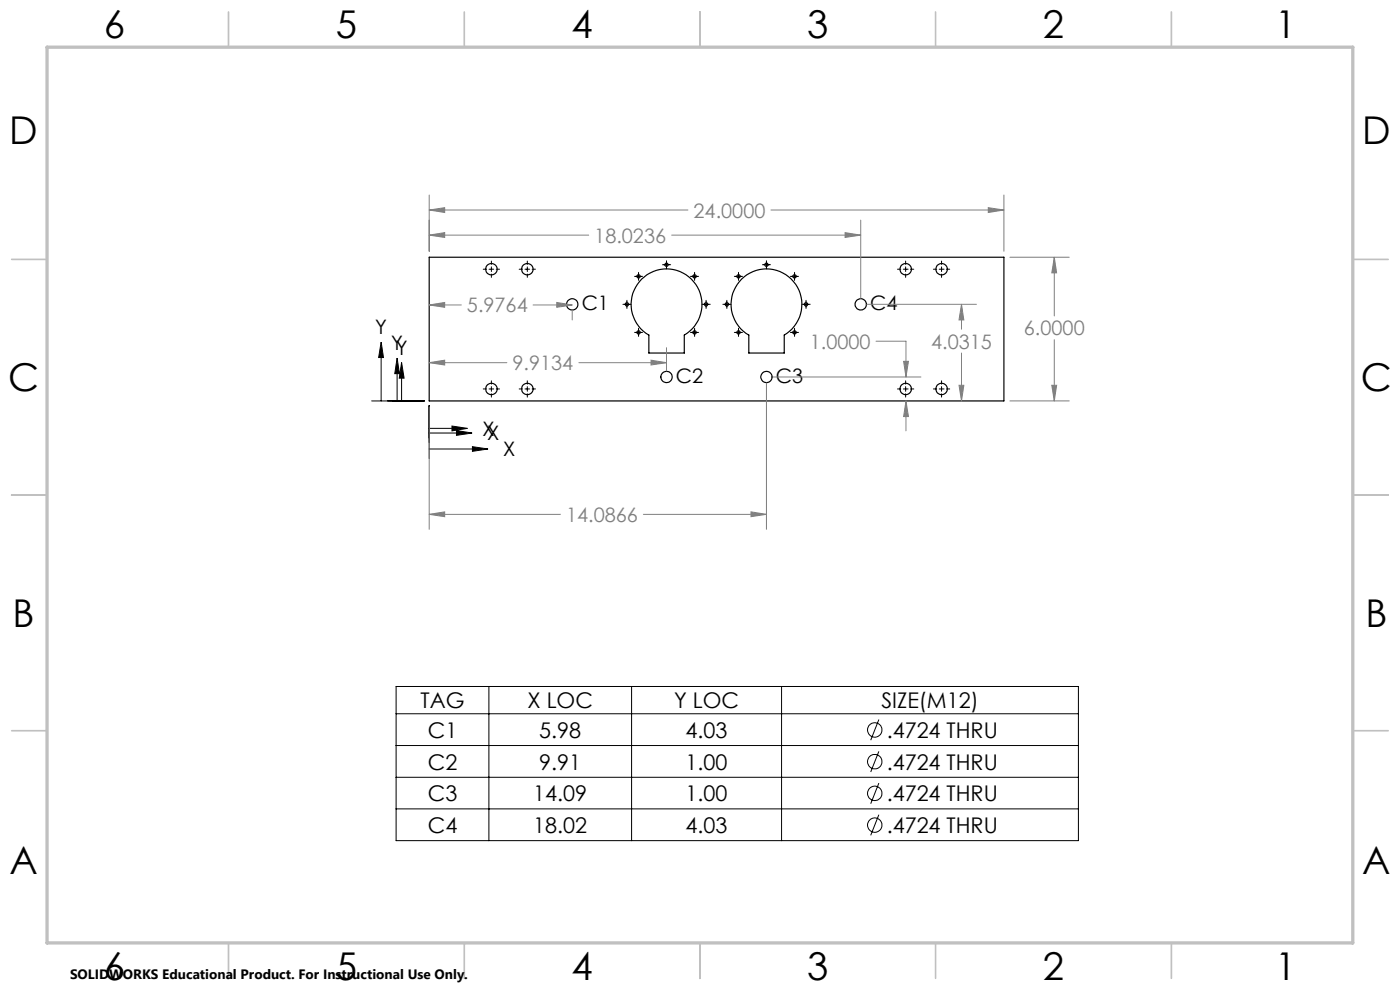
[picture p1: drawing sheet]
<svg xmlns="http://www.w3.org/2000/svg" width="297mm" height="210mm" viewBox="0 0 297 210" stroke-linecap="round" stroke-linejoin="round" font-family="sans-serif">
<g fill="none" stroke="#000" stroke-width=".25">
<path d="M91.1 54.6h121.9v30.4h-121.9zM136.1 59.2a7.5 7.5 0 0 1 11.3 .8 7.5 7.5 0 0 1-2.2 11.1v3.8h-7.5v-3.8a7.5 7.5 0 0 1-1.6-11.9zM157.3 59.2a7.5 7.5 0 0 1 11.3 .8 7.5 7.5 0 0 1-2.2 11.1v3.8h-7.5v-3.8a7.5 7.5 0 0 1-1.6-11.9z"/>
<circle cx="104.3" cy="57.1" r="1.21"/>
<circle cx="111.9" cy="57.1" r="1.21"/>
<circle cx="135.5" cy="58.6" r=".35"/>
<circle cx="141.4" cy="56.2" r=".35"/>
<circle cx="147.3" cy="58.6" r=".35"/>
<circle cx="156.7" cy="58.6" r=".35"/>
<circle cx="162.6" cy="56.2" r=".35"/>
<circle cx="168.5" cy="58.6" r=".34"/>
<circle cx="192.1" cy="57.1" r="1.21"/>
<circle cx="199.8" cy="57.1" r="1.21"/>
<circle cx="121.4" cy="64.6" r="1.2"/>
<circle cx="133" cy="64.6" r=".36"/>
<circle cx="135.5" cy="70.5" r=".35"/>
<circle cx="141.4" cy="80" r="1.2"/>
<circle cx="147.3" cy="70.5" r=".35"/>
<circle cx="149.8" cy="64.6" r=".36"/>
<circle cx="154.2" cy="64.6" r=".35"/>
<circle cx="156.7" cy="70.5" r=".35"/>
<circle cx="162.6" cy="80" r="1.2"/>
<circle cx="168.5" cy="70.5" r=".34"/>
<circle cx="171" cy="64.6" r=".35"/>
<circle cx="182.6" cy="64.6" r="1.2"/>
<circle cx="104.3" cy="82.5" r="1.22"/>
<circle cx="111.9" cy="82.5" r="1.22"/>
<circle cx="192.1" cy="82.5" r="1.21"/>
<circle cx="199.8" cy="82.5" r="1.21"/>
</g>
<g fill="none" stroke="#000" stroke-width=".21">
<path d="M102.5 57.1h.7M103.8 57.1h.9M104.2 55.4v.7M104.2 56.6v1M104.2 58.1v.7M105.3 57.1h.7M110.1 57.1h.7M111.4 57.1h1M111.9 55.4v.7M111.9 56.6v1M111.9 58.1v.7M112.9 57.1h.7"/>
<path d="M134.6 58.6h1.7M135.5 57.8v1.7M140.5 56.2h1.8M141.4 55.3v1.7M146.5 58.6h1.7M147.4 57.8v1.7M155.8 58.6h1.7M156.7 57.8v1.7M161.7 56.2h1.7M162.6 55.3v1.7M167.7 58.6h1.7M168.6 57.8v1.7"/>
<path d="M190.4 57.1h.7M191.6 57.1h1.1M192.1 55.4v.7M192.1 56.6v1M192.1 58.1v.7M193.1 57.1h.8M198 57.1h.7M199.2 57.1h1.1M199.7 55.4v.7M199.7 56.6v1M199.7 58.1v.7M200.8 57.1h.7"/>
<path d="M80.9 72.6l.5 3.2h-1.1zM80.9 75.8v9.2M84.2 79.3v5.7M84.2 75.9l.5 3.4h-1zM85.2 76.9l.5 3.3h-1zM132.2 64.5h1.6M133 63.7v1.7M134.6 70.5h1.7M135.5 69.6v1.8M146.5 70.5h1.7M147.4 69.6v1.8M148.9 64.5h1.8"/>
<path d="M149.8 63.7v1.7M153.4 64.5h1.6M154.2 63.7v1.7M155.8 70.5h1.7M156.7 69.6v1.8M167.7 70.5h1.7M168.6 69.6v1.8M170.1 64.5h1.8M171 63.7v1.7M78.8 85h11.2M85.2 80.2v4.8M91.1 86v11.3"/>
<path d="M91.1 91.9h5.7M91.1 90.9h4.8M91.1 95.2h9.1M95.9 90.4l3.3 .5-3.3 .5zM96.8 91.3l3.4 .6-3.4 .4zM100.2 94.7l3.3 .5-3.3 .5zM102.5 82.5h.7M103.8 82.5h.9M104.2 80.8v.7M104.2 82v1M104.2 83.5v.7M105.3 82.5h.7"/>
<path d="M110.1 82.5h.7M111.4 82.5h1M111.9 80.8v.7M111.9 82v1M111.9 83.5v.7M112.9 82.5h.7M190.4 82.5h.7M191.6 82.5h1.1M192.1 80.8v.7M192.1 82v1M192.1 83.5v.7M193.1 82.5h.8"/>
<path d="M198 82.5h.7M199.2 82.5h1.1M199.7 80.8v.7M199.7 82v1M199.7 83.5v.7M200.8 82.5h.7M84 145.6h144.8v32.7h-144.8zM84 151.4h144.8M84 158.1h144.8M103.7 145.6v32.7M134 145.6v32.7M165.8 145.6v32.7"/>
<path d="M186.4 152.6l-1.7 4.4M186.4 159.4l-1.7 4.4M84 164.9h144.8M84 171.6h144.8M186.4 166.1l-1.7 4.4M186.4 172.8l-1.7 4.4"/>
<circle cx="185.6" cy="154.8" r="1.53"/>
<circle cx="185.6" cy="161.6" r="1.54"/>
<circle cx="185.6" cy="168.3" r="1.53"/>
<circle cx="185.6" cy="175" r="1.53"/>
</g>
<g fill="none" stroke="#808080" stroke-width=".21">
<path d="M91.1 44.5l3.2-.4v1zM91.1 49.9l3.2-.6v1.1zM91.1 41.4v11.9M91.1 44.5h54.8M91.1 49.9h33.8M142.5 49.9h40.1M163.5 44.5h49.5M179.3 49.3l3.3 .6-3.3 .5zM182.6 46.7v16.6M209.7 44.1l3.3 .4-3.3 .6zM213 41.4v11.9M214.2 54.6h12.6"/>
<path d="M223.7 54.6l.5 3.3h-1.1zM223.7 54.6v12.4M91.1 64.7l3.2-.5v1zM91.1 76.9l3.2-.5v1zM91.1 64.7h6.8M91.1 76.9h16.4M113.1 64.7h8.3M118.1 64.2l3.3 .5-3.3 .5zM121.4 65.8v2.1M122.8 76.9h18.6M138.1 76.4l3.3 .5-3.3 .5zM141.4 73.8v4.9"/>
<path d="M163.9 80h31.5M183.9 64.5h23.3M185.8 72.4h6.4v7.6M191.7 76.7h1l-.5 3.3zM204 64.5l.5 3.4h-1.1zM204 64.5v5.3M204 74.9v10.1M223.7 72.1v12.9M91.1 86.3v26M162.6 81.2v31.1M192.2 85l.5 3.4h-1zM192.2 85v6.4"/>
<path d="M203.4 81.7h1.1l-.5 3.3zM214.2 85h12.6M223.1 81.7h1.1l-.5 3.3zM91.1 109.1l3.2-.5v1zM91.1 109.1h27.8M136.5 109.1h26.1M159.3 108.6l3.3 .5-3.3 .5z"/>
</g>
<g fill="none" stroke="#c0c0c0" stroke-width=".35">
<path d="M48.5 2.5v7.5M98.5 2.5v7.5M148.5 2.5v7.5M198.5 2.5v7.5M248.5 2.5v7.5M2.5 55h7.5M287 55h7.5M2.5 105h7.5M287 105h7.5M2.5 155h7.5M287 155h7.5M48.5 200v7.5"/>
<path d="M98.5 200v7.5M148.5 200v7.5M198.5 200v7.5M248.5 200v7.5"/>
</g>
<path d="M10 10h277v190h-277z" fill="none" stroke="#c0c0c0" stroke-width=".7"/>
<path d="M96.8 91.3l3.4 .6-3.4 .4zM84.2 75.9l.5 3.4h-1zM95.9 90.4l3.3 .5-3.3 .5zM85.2 76.9l.5 3.3h-1zM100.2 94.7l3.3 .5-3.3 .5zM80.9 72.6l.5 3.2h-1.1z" fill="#000"/>
<path d="M91.1 44.5l3.2-.4v1zM209.7 44.1l3.3 .4-3.3 .6zM223.1 81.7h1.1l-.5 3.3zM223.7 54.6l.5 3.3h-1.1zM91.1 64.7l3.2-.5v1zM118.1 64.2l3.3 .5-3.3 .5zM138.1 76.4l3.3 .5-3.3 .5zM91.1 76.9l3.2-.5v1zM179.3 49.3l3.3 .6-3.3 .5zM91.1 49.9l3.2-.6v1.1zM159.3 108.6l3.3 .5-3.3 .5zM91.1 109.1l3.2-.5v1zM204 64.5l.5 3.4h-1.1zM203.4 81.7h1.1l-.5 3.3zM192.2 85l.5 3.4h-1zM191.7 76.7h1l-.5 3.3z" fill="#808080"/>
<g font-size="8.1">
<text x="22" y="8">6</text>
<text x="71.2" y="8">5</text>
<text x="121.2" y="8">4</text>
<text x="171.3" y="8">3</text>
<text x="221.3" y="8">2</text>
<text x="270.5" y="8">1</text>
<text x="2" y="30.5">D</text>
<text x="289" y="30.5">D</text>
<text x="1.7" y="83">C</text>
<text x="288.7" y="83">C</text>
<text x="2.7" y="133">B</text>
<text x="289.7" y="133">B</text>
<text x="2" y="185.5">A</text>
<text x="289" y="185.5">A</text>
<text x="22" y="208">6</text>
<text x="71.2" y="208">5</text>
<text x="121.2" y="208">4</text>
<text x="171.3" y="208">3</text>
<text x="221.3" y="208">2</text>
<text x="270.5" y="208">1</text>
</g>
<g font-size="4.6">
<text x="89.2" y="150.2">TAG</text>
<text x="111.9" y="150.2">X LOC</text>
<text x="143" y="150.2">Y LOC</text>
<text x="187" y="150.2">SIZE(M12)</text>
<text x="90.8" y="156.6">C1</text>
<text x="114.4" y="156.6">5.98</text>
<text x="145.5" y="156.6">4.03</text>
<text x="188.1" y="156.6">.4724 THRU</text>
<text x="90.7" y="163.3">C2</text>
<text x="114.4" y="163.3">9.91</text>
<text x="145.5" y="163.3">1.00</text>
<text x="188.1" y="163.3">.4724 THRU</text>
<text x="90.7" y="170">C3</text>
<text x="113.1" y="170">14.09</text>
<text x="145.5" y="170">1.00</text>
<text x="188.1" y="170">.4724 THRU</text>
<text x="90.7" y="176.7">C4</text>
<text x="113.1" y="176.7">18.02</text>
<text x="145.5" y="176.7">4.03</text>
<text x="188.1" y="176.7">.4724 THRU</text>
</g>
<g font-size="4.2" fill="#808080">
<text x="147.1" y="46.1">24.0000</text>
<text x="126.1" y="51.4">18.0236</text>
<text x="99.1" y="66.3">5.9764</text>
<text x="217.2" y="71.1">6.0000</text>
<text x="171.8" y="73.9">1.0000</text>
<text x="197.5" y="73.9">4.0315</text>
<text x="108.7" y="78.5">9.9134</text>
<text x="120.1" y="110.7">14.0866</text>
</g>
<g font-size="4.2">
<text x="123.4" y="65.8">C1</text>
<text x="184.6" y="65.8">C4</text>
<text x="79.6" y="71">Y</text>
<text x="83" y="74.3">YY</text>
<text x="143.4" y="81.2">C2</text>
<text x="164.6" y="81.2">C3</text>
<text x="102.4" y="92.4">XX</text>
<text x="106.7" y="96.8">X</text>
</g>
<text font-size="2.9" x="14.9" y="207.6">SOLIDWORKS Educational Product. For Instructional Use Only.</text>
</svg>
